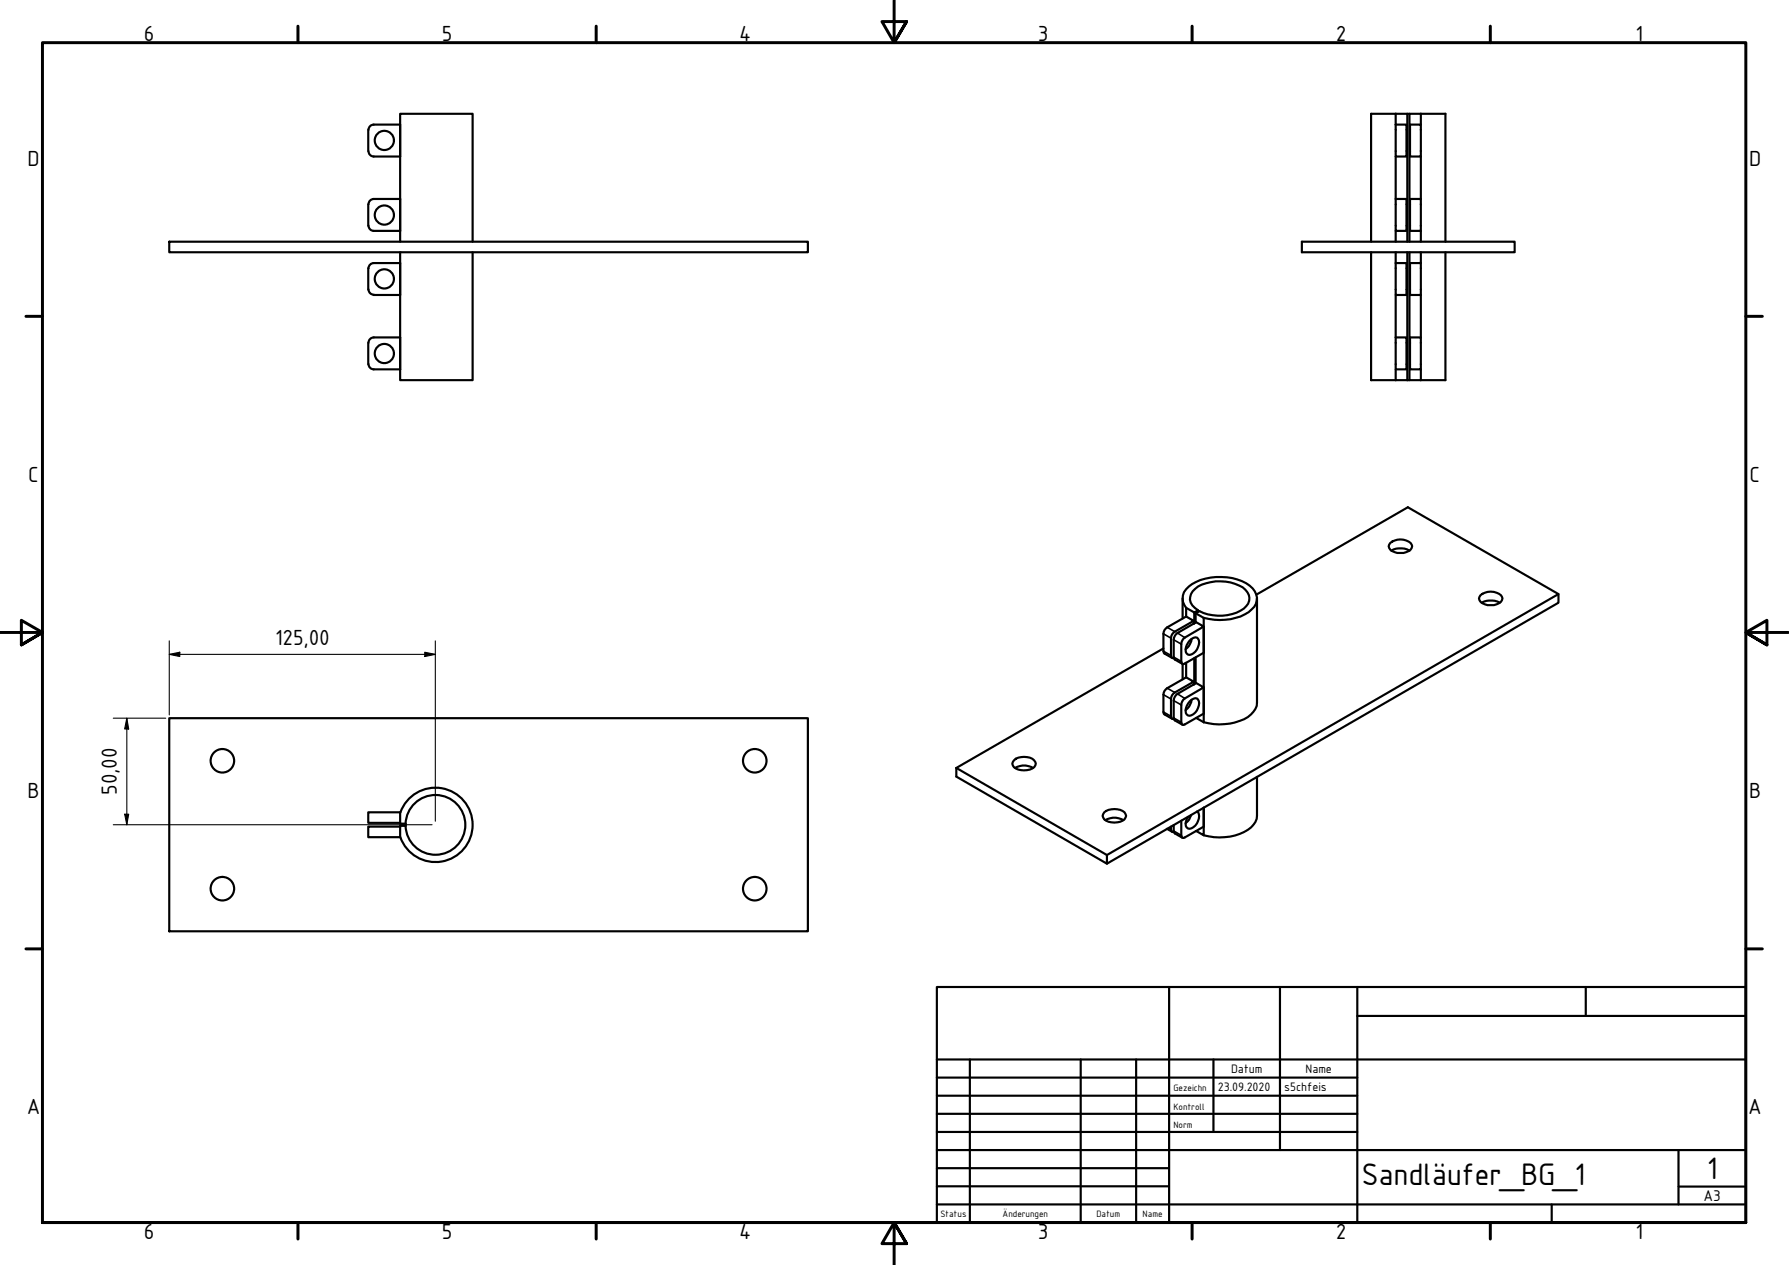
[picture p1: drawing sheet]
<svg xmlns="http://www.w3.org/2000/svg" width="420mm" height="297mm" viewBox="0 0 420 297" stroke-linecap="round" stroke-linejoin="round" font-family="sans-serif">
<!-- layer: Sichtbar (ISO) -->
<g fill="none" stroke="#000" stroke-width=".51">
<path d="M86.5 30.5v5M86.6 30.5a1.24 1.24 0 0 1 1.2-1.2h6.2v7.5h-6.2a1.24 1.24 0 0 1-1.2-1.3M327.8 26.7h2.7v30.1M327.8 26.7v10.1h2.5v-7.5h-2.5M327.8 36.8v17.4h2.5v-7.5h-2.5M327.8 26.7h-5.8v30.1M330.5 26.7h.5M331.2 29.3h2.5v7.5h-2.5zM333.7 26.7h-2.7v30.1M333.7 26.7v2.6M333.7 36.8v9.9M333.7 26.7h5.8v30.1"/>
<path d="M39.8 56.8h149.9v2.4h-149.9zM86.5 48v5M86.6 48a1.24 1.24 0 0 1 1.2-1.3h6.2v7.5h-6.2a1.24 1.24 0 0 1-1.2-1.2M94 56.8v-30.1h17v30.1M94 59.2v30.1h17v-30.1M305.8 56.8h49.9v2.4h-49.9zM322 59.2v30.1h9M327.8 59.2v10.1h2.5v-7.5h-2.5M327.8 54.2v2.6M330.5 59.2v30.1M331 59.2v30.1h2.7M331.2 46.7h2.5v7.5h-2.5z"/>
<path d="M333.7 54.2v2.6M333.7 59.2v2.6M339.5 59.2v30.1h-5.8M86.5 63v5M86.6 68a1.24 1.24 0 0 0 1.2 1.2M86.6 63a1.24 1.24 0 0 1 1.2-1.2h6.2v7.5h-6.2M327.8 69.3v17.4h2.5v-7.5h-2.5M331.2 79.2h2.5v7.5h-2.5zM331.2 61.8h2.5v7.5h-2.5zM333.7 69.3v9.9M86.5 80.5v5M86.6 80.5a1.24 1.24 0 0 1 1.2-1.3h6.2v7.5h-6.2a1.24 1.24 0 0 1-1.2-1.2"/>
<path d="M327.8 86.7v2.6M333.7 86.7v2.6M295.1 139.6l35.5-20.5 35.4 20.4v2l-106 61.3M326.5 127.5a3.6 3.6 0 0 1 5 .4 1.37 1.37 0 0 1-1.2 1.8 3.5 3.5 0 0 1-4-1l-.2-.4zM326.8 129.3a4.2 4.2 0 0 1 4.2 0M347.7 139.7a3.6 3.6 0 0 1 5 .4 1.37 1.37 0 0 1-1.2 1.8 3.5 3.5 0 0 1-4-.9l-.2-.5zM366 139.5l-106 61.3v2l-35.4-20.4v-2.1M273.2 152.3l-48.6 28M277.7 140.5v4.7M277.7 155.9v3.6M278.6 142.7a3.6 3.6 0 0 1 1.4-5.6 13.3 13.3 0 0 1 13.5 .4 3.4 3.4 0 0 1 .4 5.6 12.3 12.3 0 0 1-11.2 2M278.6 144.8l-4.5 2.5a1.82 1.82 0 0 0-.9 1.5l.1 4.5 2 1.2"/>
<path d="M278.6 144.8l1.8 1-4.5 2.5a1.82 1.82 0 0 0-.9 1.5v4.1a.56 .56 0 0 0 .7 .6M278.6 159.1l-4.5 2.5a1.82 1.82 0 0 0-.9 1.5l.1 4.5 2 1.2M278.6 159.1l1.8 1-4.5 2.5a1.82 1.82 0 0 0-.9 1.5v4.1a.56 .56 0 0 0 .7 .6M278.6 142.7l1.9 1.1M278.6 142.7v2.1M278.6 155.6v3.5M279.4 150.4a1.41 1.41 0 0 1 2-.4 2.72 2.72 0 0 1-2.4 3.7 1.93 1.93 0 0 1 0-2.8zM279.8 150v.5a3.4 3.4 0 0 1-1.4 1.9M280.4 145.8v.7M280.5 143.8v2.6M280.5 154.5v6.2M280.8 144l1.9 1.1v24.5"/>
<path d="M280.8 144v2.2M280.8 154.4v6.1M281.4 143.3a2.88 2.88 0 0 1-1.3-4.4 7.5 7.5 0 0 1 5.4-2.4 9.7 9.7 0 0 1 7 2 2.75 2.75 0 0 1-.4 4.4 10.6 10.6 0 0 1-10.4 .6l-.9 .5M281.4 143.7v-.4l-.9 .5M282.7 147.1v6.2l-4.4 2.5-.6 .1-.3-.6v-4.1a1.97 1.97 0 0 1 .9-1.5l4.4-2.6-1.8-1-4.4 2.5a2.05 2.05 0 0 0-.8 1.6v4.4l2 1.3M295.2 140.5v24.5a5.2 5.2 0 0 1-4.1 4.3 14.2 14.2 0 0 1-8.4 .3M348 141.5a4.6 4.6 0 0 1 4.2 0M39.8 168.6h149.9v50.1h-149.9zM238.1 178.5a3.8 3.8 0 0 1 4.8 0 1.32 1.32 0 0 1 .2 1.5 1.32 1.32 0 0 1-1.2 .7 3.8 3.8 0 0 1-4-.9l-.2-.5zM279.4 164.7a1.41 1.41 0 0 1 2-.4 2.72 2.72 0 0 1-2.4 3.7 1.93 1.93 0 0 1 0-2.8zM279.8 164.3v.5a3.4 3.4 0 0 1-1.4 1.9M280.4 160.1v.7"/>
<path d="M280.9 168.6l1.8 1M282.7 161.4v6.2l-4.4 2.5-.6 .1-.3-.6v-4.1a1.97 1.97 0 0 1 .9-1.5l4.4-2.6-1.8-1-4.4 2.5a2.05 2.05 0 0 0-.8 1.6v4.4l2 1.3M94 193.2h-7.5v-2.5h7.5v2.7h1.2M94 190.8a8.7 8.7 0 0 1 13.5-4.1 8.7 8.7 0 0 1 0 14 8.7 8.7 0 0 1-13.5-4.1M95.2 193.9h-1.2v2.7h-7.5v-2.5h7.5M224.6 180.3l35.4 20.5M238.4 180.3a4.2 4.2 0 0 1 4.2 0M259.3 190.7a4.1 4.1 0 0 1 4.8 0 1.37 1.37 0 0 1 .2 1.5 1.37 1.37 0 0 1-1.2 .8 4.3 4.3 0 0 1-3.8-.6 1.08 1.08 0 0 1 0-1.7zM259.6 192.6a4.2 4.2 0 0 1 4.2 0M274.1 194.6l1.2 .7M275 194.1v.6a.56 .56 0 0 0 .7 .7M275.7 193.7v1.7l2 1.3"/>
<path d="M277.4 192.7v3.4l.3 .6 .2 .1 4.8-2.7v-4.4v6.4l-1.8-1M279.8 191.4a3.4 3.4 0 0 1-1.4 1.9M281.1 190.5a2.1 2.1 0 0 1 0 2.8 1.66 1.66 0 0 1-2.4 1 2.11 2.11 0 0 1 .3-2.5M295.2 182.4v9.2a5.2 5.2 0 0 1-4.1 4.2 14.2 14.2 0 0 1-8.4 .3"/>
<circle cx="90.3" cy="33" r="2.25"/>
<circle cx="90.3" cy="50.5" r="2.25"/>
<circle cx="90.3" cy="65.5" r="2.25"/>
<circle cx="90.3" cy="83" r="2.25"/>
<circle cx="52.2" cy="178.6" r="2.76"/>
<circle cx="177.3" cy="178.6" r="2.76"/>
<circle cx="102.3" cy="193.7" r="7"/>
<circle cx="52.2" cy="208.7" r="2.76"/>
<circle cx="177.3" cy="208.7" r="2.76"/>
</g>
<!-- layer: Sichtbar schmal (ISO) -->
<g fill="none" stroke="#000" stroke-width=".38">
<path d="M273.2 152.9l1.8 1M273.2 148.8l1.8 1M274.1 147.3l1.8 1M275.7 154.3l1.7 1M275.7 150.2l1.7 1M276.5 148.6l1.8 1.1M273.2 167.2l1.8 1M273.2 163.1l1.8 1M274.1 161.6l1.8 1M275.7 168.6l1.7 1M275.7 164.5l1.7 1M276.5 162.9l1.8 1.1"/>
<path d="M274.4 194.4l.6 .3M275.7 195.1l1.7 1"/>
</g>
<!-- layer: Rahmen (ISO) -->
<g fill="none" stroke="#000" stroke-width=".7">
<path d="M70 6.1v3.9M140 6.1v3.9M210 0v10l-2.9-4.9h5.8l-2.9 4.9 2.9-4.9M280 6.1v3.9M350 6.1v3.9M6.1 74.3h3.9M410 74.3h3.9M0 148.5h10l-5-2.8v5.7l5-2.9-5 2.9M420 148.5h-10l5-2.8v5.7l-5-2.9 5 2.9M6.1 222.8h3.9M410 222.8h3.9M10 287.1v-277.1h400v277.1h-400h400"/>
<path d="M70 287.1v3.8M140 287.1v3.8M212.9 292l-2.9-4.9 2.9 4.9h-5.8l2.9-4.9v9.9M280 287.1v3.8M350 287.1v3.8"/>
</g>
<!-- layer: Titel (ISO) -->
<g fill="none" stroke="#000" stroke-width=".51">
<path d="M220 231.8h190v55.3h-190zM274.6 231.8v55.3M300.6 231.8v38.3M318.8 238.6h91.2M318.8 231.8v55.3M372.4 231.8v6.8M220 253h98.8M220 257.3h98.8M220 248.8h190M227.8 248.8v38.3M253.8 248.8v38.3M266.8 248.8v38.3"/>
<path d="M285 248.8v17M220 261.5h98.8M220 265.8h98.8M220 270.1h190M220 274.3h54.6M220 278.6h54.6M394.2 278.6h15.8M394.2 270.1v12.7M220 282.8h190M364.4 282.8v4.3"/>
</g>
<path d="M39.8 153.7l2.4-.6v1.1zM39.8 153.7h62.4M39.8 150.5v17.4M99.8 153.1l2.4 .6-2.4 .5zM102.2 150.5v42.3M26.6 168.6h12.3M29.8 168.6l.4 2.6h-.9zM29.8 168.6v25.1M26.6 193.7h74.9M29.3 191.2h.9l-.4 2.5z" fill="none" stroke="#000" stroke-width=".25"/>
<g fill="#000">
<path d="M39.8 153.7l2.4-.6v1.1z" fill-rule="evenodd"/>
<path d="M99.8 153.1l2.4 .6-2.4 .5z" fill-rule="evenodd"/>
<path d="M29.8 168.6l.4 2.6h-.9z" fill-rule="evenodd"/>
<path d="M29.3 191.2h.9l-.4 2.5z" fill-rule="evenodd"/>
</g>
<g font-size="7.9">
<text x="319.8" y="278.2">Sandläufer_BG_1</text>
<text x="400.9" y="276.8">1</text>
</g>
<g font-size="5.5">
<text x="33.8" y="9.6">6</text>
<text x="103.8" y="9.6">5</text>
<text x="173.6" y="9.6">4</text>
<text x="243.8" y="9.6">3</text>
<text x="313.8" y="9.6">2</text>
<text x="384.1" y="9.6">1</text>
<text x="6.5" y="38.9">D</text>
<text x="410.8" y="38.9">D</text>
<text x="6.6" y="113.1">C</text>
<text x="410.9" y="113.1">C</text>
<text x="64.6" y="151.4">125,00</text>
<text x="6.5" y="187.4">B</text>
<text x="27.4" y="186.7" transform="rotate(-90 27.4 186.7)">50,00</text>
<text x="410.8" y="187.4">B</text>
<text x="6.3" y="261.7">A</text>
<text x="410.6" y="261.7">A</text>
<text x="33.8" y="290.9">6</text>
<text x="103.8" y="290.9">5</text>
<text x="173.6" y="290.9">4</text>
<text x="243.8" y="290.9">3</text>
<text x="313.8" y="290.9">2</text>
<text x="384.1" y="290.9">1</text>
</g>
<text font-size="3.9" x="400.1" y="282">A3</text>
<g font-size="3.1">
<text x="286" y="256.3">23.09.2020</text>
<text x="289.1" y="252">Datum</text>
<text x="301.6" y="256.3">s5chfeis</text>
<text x="306.6" y="252">Name</text>
</g>
<g font-size="2.3">
<text x="275.6" y="256.3">Gezeichn</text>
<text x="275.6" y="260.5">Kontroll</text>
<text x="275.6" y="264.8">Norm</text>
<text x="220.9" y="285.7">Status</text>
<text x="235.5" y="285.7">Änderungen</text>
<text x="257.6" y="285.7">Datum</text>
<text x="268.4" y="285.7">Name</text>
</g>
</svg>
